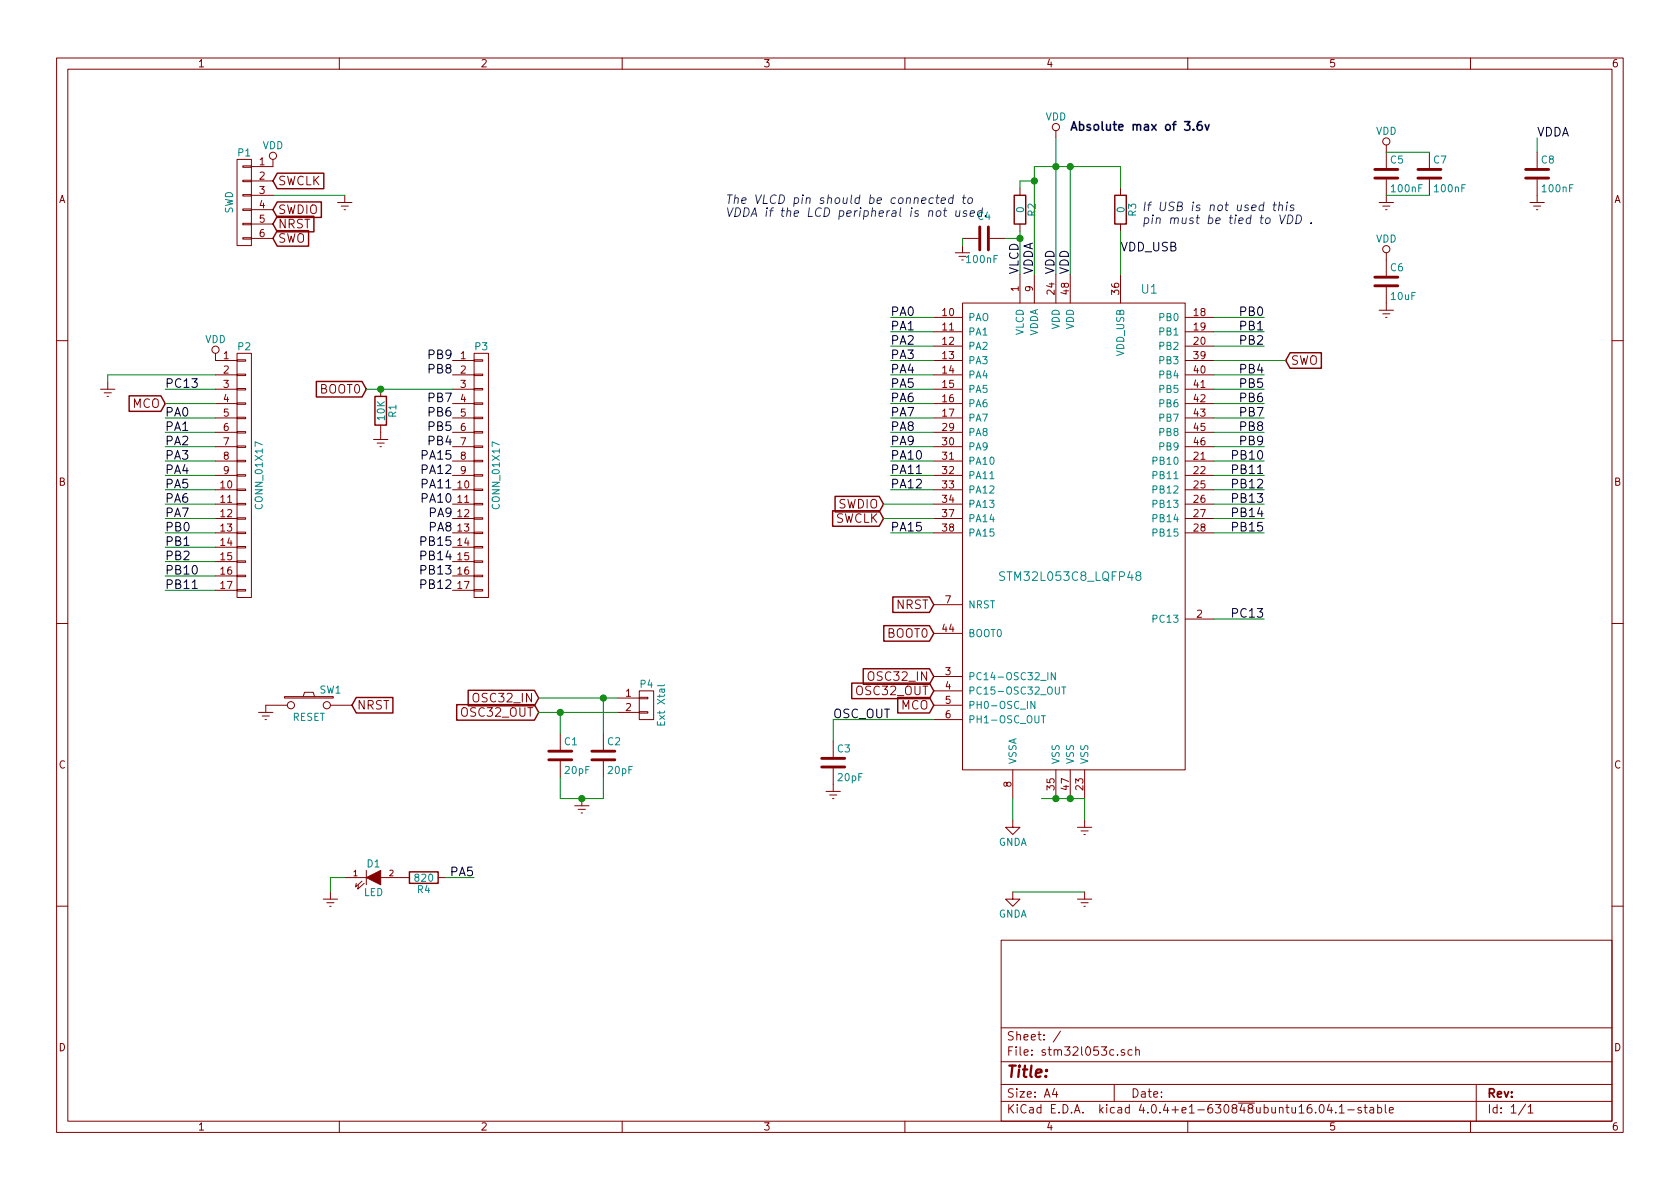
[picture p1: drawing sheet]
EESchema Schematic File Version 2
LIBS:power
LIBS:device
LIBS:transistors
LIBS:conn
LIBS:linear
LIBS:regul
LIBS:74xx
LIBS:cmos4000
LIBS:adc-dac
LIBS:memory
LIBS:xilinx
LIBS:microcontrollers
LIBS:dsp
LIBS:microchip
LIBS:analog_switches
LIBS:motorola
LIBS:texas
LIBS:intel
LIBS:audio
LIBS:interface
LIBS:digital-audio
LIBS:philips
LIBS:display
LIBS:cypress
LIBS:siliconi
LIBS:opto
LIBS:atmel
LIBS:contrib
LIBS:valves
LIBS:stm32
LIBS:stm32l053c-cache
EELAYER 25 0
EELAYER END
$Descr A4 11693 8268
encoding utf-8
Sheet 1 1
Title ""
Date ""
Rev ""
Comp ""
Comment1 ""
Comment2 ""
Comment3 ""
Comment4 ""
$EndDescr
$Comp
L Earth #PWR17
U 1 1
P 9650 1350
F 0 "#PWR17" H 9650 1100 50  0001 C CNN
F 1 "Earth" H 9650 1200 50  0001 C CNN
F 2 "" H 9650 1350 50  0000 C CNN
F 3 "" H 9650 1350 50  0000 C CNN
	1    9650 1350
	1    0    0    -1  
$EndComp
$Comp
L VDD #PWR16
U 1 1
P 9650 1050
F 0 "#PWR16" H 9650 900 50  0001 C CNN
F 1 "VDD" H 9650 1200 50  0000 C CNN
F 2 "" H 9650 1050 50  0000 C CNN
F 3 "" H 9650 1050 50  0000 C CNN
	1    9650 1050
	1    0    0    -1  
$EndComp
$Comp
L C C5
U 1 1
P 9650 1200
F 0 "C5" H 9675 1300 50  0000 L CNN
F 1 "100nF" H 9675 1100 50  0000 L CNN
F 2 "Capacitors_SMD:C_0805_HandSoldering" H 9688 1050 50  0001 C CNN
F 3 "" H 9650 1200 50  0000 C CNN
	1    9650 1200
	1    0    0    -1  
$EndComp
$Comp
L GNDA #PWR12
U 1 1
P 7050 6200
F 0 "#PWR12" H 7050 5950 50  0001 C CNN
F 1 "GNDA" H 7050 6050 50  0000 C CNN
F 2 "" H 7050 6200 50  0000 C CNN
F 3 "" H 7050 6200 50  0000 C CNN
	1    7050 6200
	1    0    0    -1  
$EndComp
$Comp
L Earth #PWR15
U 1 1
P 7550 6200
F 0 "#PWR15" H 7550 5950 50  0001 C CNN
F 1 "Earth" H 7550 6050 50  0001 C CNN
F 2 "" H 7550 6200 50  0000 C CNN
F 3 "" H 7550 6200 50  0000 C CNN
	1    7550 6200
	1    0    0    -1  
$EndComp
$Comp
L GNDA #PWR11
U 1 1
P 7050 5700
F 0 "#PWR11" H 7050 5450 50  0001 C CNN
F 1 "GNDA" H 7050 5550 50  0000 C CNN
F 2 "" H 7050 5700 50  0000 C CNN
F 3 "" H 7050 5700 50  0000 C CNN
	1    7050 5700
	1    0    0    -1  
$EndComp
$Comp
L Earth #PWR14
U 1 1
P 7550 5700
F 0 "#PWR14" H 7550 5450 50  0001 C CNN
F 1 "Earth" H 7550 5550 50  0001 C CNN
F 2 "" H 7550 5700 50  0000 C CNN
F 3 "" H 7550 5700 50  0000 C CNN
	1    7550 5700
	1    0    0    -1  
$EndComp
$Comp
L VDD #PWR13
U 1 1
P 7350 950
F 0 "#PWR13" H 7350 800 50  0001 C CNN
F 1 "VDD" H 7350 1100 50  0000 C CNN
F 2 "" H 7350 950 50  0000 C CNN
F 3 "" H 7350 950 50  0000 C CNN
	1    7350 950 
	1    0    0    -1  
$EndComp
$Comp
L C C4
U 1 1
P 6850 1650
F 0 "C4" V 7000 1600 50  0000 L CNN
F 1 "100nF" V 6700 1550 50  0000 L CNN
F 2 "Capacitors_SMD:C_0805_HandSoldering" H 6888 1500 50  0001 C CNN
F 3 "" H 6850 1650 50  0000 C CNN
	1    6850 1650
	0    -1   -1   0   
$EndComp
$Comp
L R R2
U 1 1
P 7100 1450
F 0 "R2" V 7180 1450 50  0000 C CNN
F 1 "0" V 7100 1450 50  0000 C CNN
F 2 "Resistors_SMD:R_0402" V 7030 1450 50  0001 C CNN
F 3 "" H 7100 1450 50  0000 C CNN
	1    7100 1450
	1    0    0    -1  
$EndComp
$Comp
L Earth #PWR10
U 1 1
P 6700 1700
F 0 "#PWR10" H 6700 1450 50  0001 C CNN
F 1 "Earth" H 6700 1550 50  0001 C CNN
F 2 "" H 6700 1700 50  0000 C CNN
F 3 "" H 6700 1700 50  0000 C CNN
	1    6700 1700
	1    0    0    -1  
$EndComp
Text Notes 5050 1500 0    60   Italic 0
The VLCD pin should be connected to \nVDDA if the LCD peripheral is not used.
Text Notes 7950 1550 0    60   Italic 0
If USB is not used this\npin must be tied to VDD .
$Comp
L R R3
U 1 1
P 7800 1450
F 0 "R3" V 7880 1450 50  0000 C CNN
F 1 "0" V 7800 1450 50  0000 C CNN
F 2 "Resistors_SMD:R_0402" V 7730 1450 50  0001 C CNN
F 3 "" H 7800 1450 50  0000 C CNN
	1    7800 1450
	1    0    0    -1  
$EndComp
Text Notes 7450 900  0    60   ~ 12
Absolute max of 3.6v
Text GLabel 8950 2500 2    60   Input ~ 0
SWO
Text GLabel 6150 3600 0    60   Input ~ 0
SWCLK
Text GLabel 6150 3500 0    60   Input ~ 0
SWDIO
Text GLabel 6500 4200 0    60   Input ~ 0
NRST
Text GLabel 6500 4900 0    60   Input ~ 0
MCO
$Comp
L C C3
U 1 1
P 5800 5300
F 0 "C3" H 5825 5400 50  0000 L CNN
F 1 "20pF" H 5825 5200 50  0000 L CNN
F 2 "Capacitors_SMD:C_0805_HandSoldering" H 5838 5150 50  0001 C CNN
F 3 "" H 5800 5300 50  0000 C CNN
	1    5800 5300
	1    0    0    -1  
$EndComp
$Comp
L Earth #PWR9
U 1 1
P 5800 5450
F 0 "#PWR9" H 5800 5200 50  0001 C CNN
F 1 "Earth" H 5800 5300 50  0001 C CNN
F 2 "" H 5800 5450 50  0000 C CNN
F 3 "" H 5800 5450 50  0000 C CNN
	1    5800 5450
	1    0    0    -1  
$EndComp
$Comp
L CONN_01X06 P1
U 1 1
P 1700 1400
F 0 "P1" H 1700 1750 50  0000 C CNN
F 1 "SWD" V 1800 1400 50  0000 C CNN
F 2 "Pin_Headers:Pin_Header_Straight_1x06" H 1700 1400 50  0001 C CNN
F 3 "" H 1700 1400 50  0000 C CNN
	1    1700 1400
	-1   0    0    -1  
$EndComp
$Comp
L Earth #PWR6
U 1 1
P 2400 1350
F 0 "#PWR6" H 2400 1100 50  0001 C CNN
F 1 "Earth" H 2400 1200 50  0001 C CNN
F 2 "" H 2400 1350 50  0000 C CNN
F 3 "" H 2400 1350 50  0000 C CNN
	1    2400 1350
	1    0    0    -1  
$EndComp
Text GLabel 1900 1250 2    60   Input ~ 0
SWCLK
Text GLabel 1900 1450 2    60   Input ~ 0
SWDIO
Text GLabel 1900 1550 2    60   Input ~ 0
NRST
Text GLabel 1900 1650 2    60   Input ~ 0
SWO
$Comp
L VDD #PWR4
U 1 1
P 1900 1150
F 0 "#PWR4" H 1900 1000 50  0001 C CNN
F 1 "VDD" H 1900 1300 50  0000 C CNN
F 2 "" H 1900 1150 50  0000 C CNN
F 3 "" H 1900 1150 50  0000 C CNN
	1    1900 1150
	1    0    0    -1  
$EndComp
Text GLabel 6500 4400 0    60   Input ~ 0
BOOT0
Text GLabel 6500 4700 0    60   Input ~ 0
OSC32_IN
Text GLabel 6500 4800 0    60   Input ~ 0
OSC32_OUT
$Comp
L CONN_01X02 P4
U 1 1
P 4500 4900
F 0 "P4" H 4500 5050 50  0000 C CNN
F 1 "Ext Xtal" V 4600 4900 50  0000 C CNN
F 2 "Crystals:Crystal_SMD_0603_2Pads_obsolete" H 4500 4900 50  0001 C CNN
F 3 "" H 4500 4900 50  0000 C CNN
	1    4500 4900
	1    0    0    -1  
$EndComp
Text GLabel 3750 4850 0    60   Input ~ 0
OSC32_IN
Text GLabel 3750 4950 0    60   Input ~ 0
OSC32_OUT
Text Label 1150 2900 0    60   ~ 0
PA0
Text Label 1150 3000 0    60   ~ 0
PA1
Text Label 1150 3100 0    60   ~ 0
PA2
Text Label 1150 3200 0    60   ~ 0
PA3
Text Label 1150 3300 0    60   ~ 0
PA4
Text Label 1150 3400 0    60   ~ 0
PA5
Text Label 1150 3500 0    60   ~ 0
PA6
Text Label 1150 3600 0    60   ~ 0
PA7
Text Label 3150 3700 2    60   ~ 0
PA8
Text Label 3150 3600 2    60   ~ 0
PA9
Text Label 3150 3500 2    60   ~ 0
PA10
Text Label 3150 3400 2    60   ~ 0
PA11
Text Label 3150 3300 2    60   ~ 0
PA12
Text Label 6200 3700 0    60   ~ 0
PA15
Text Label 6200 2200 0    60   ~ 0
PA0
Text Label 6200 2300 0    60   ~ 0
PA1
Text Label 6200 2400 0    60   ~ 0
PA2
Text Label 6200 2500 0    60   ~ 0
PA3
Text Label 6200 2600 0    60   ~ 0
PA4
Text Label 6200 2700 0    60   ~ 0
PA5
Text Label 6200 2800 0    60   ~ 0
PA6
Text Label 6200 2900 0    60   ~ 0
PA7
Text Label 6200 3000 0    60   ~ 0
PA8
Text Label 6200 3100 0    60   ~ 0
PA9
Text Label 6200 3200 0    60   ~ 0
PA10
Text Label 6200 3300 0    60   ~ 0
PA11
Text Label 6200 3400 0    60   ~ 0
PA12
Text Label 3150 3200 2    60   ~ 0
PA15
Text Label 8800 2200 2    60   ~ 0
PB0
Text Label 8800 2300 2    60   ~ 0
PB1
Text Label 8800 2400 2    60   ~ 0
PB2
Text Label 8800 2600 2    60   ~ 0
PB4
Text Label 8800 2700 2    60   ~ 0
PB5
Text Label 8800 2800 2    60   ~ 0
PB6
Text Label 8800 2900 2    60   ~ 0
PB7
Text Label 8800 3000 2    60   ~ 0
PB8
Text Label 8800 3100 2    60   ~ 0
PB9
Text Label 8800 3200 2    60   ~ 0
PB10
Text Label 8800 3300 2    60   ~ 0
PB11
Text Label 8800 3400 2    60   ~ 0
PB12
Text Label 8800 3500 2    60   ~ 0
PB13
Text Label 8800 3600 2    60   ~ 0
PB14
Text Label 8800 3700 2    60   ~ 0
PB15
Text Label 1150 3700 0    60   ~ 0
PB0
Text Label 1150 3800 0    60   ~ 0
PB1
Text Label 1150 3900 0    60   ~ 0
PB2
Text Label 3150 3100 2    60   ~ 0
PB4
Text Label 3150 3000 2    60   ~ 0
PB5
Text Label 3150 2900 2    60   ~ 0
PB6
Text Label 3150 2800 2    60   ~ 0
PB7
Text Label 3150 2600 2    60   ~ 0
PB8
Text Label 3150 2500 2    60   ~ 0
PB9
Text Label 1150 4000 0    60   ~ 0
PB10
Text Label 1150 4100 0    60   ~ 0
PB11
Text Label 3150 4100 2    60   ~ 0
PB12
Text Label 3150 4000 2    60   ~ 0
PB13
Text Label 3150 3900 2    60   ~ 0
PB14
Text Label 3150 3800 2    60   ~ 0
PB15
Text Label 1150 2700 0    60   ~ 0
PC13
$Comp
L VDD #PWR2
U 1 1
P 1500 2500
F 0 "#PWR2" H 1500 2350 50  0001 C CNN
F 1 "VDD" H 1500 2650 50  0000 C CNN
F 2 "" H 1500 2500 50  0000 C CNN
F 3 "" H 1500 2500 50  0000 C CNN
	1    1500 2500
	1    0    0    -1  
$EndComp
$Comp
L SW_PUSH SW1
U 1 1
P 2150 4900
F 0 "SW1" H 2300 5010 50  0000 C CNN
F 1 "RESET" H 2150 4820 50  0000 C CNN
F 2 "Buttons_Switches_ThroughHole:SW_PUSH_6mm" H 2150 4900 50  0001 C CNN
F 3 "" H 2150 4900 50  0000 C CNN
	1    2150 4900
	1    0    0    -1  
$EndComp
$Comp
L Earth #PWR3
U 1 1
P 1850 4900
F 0 "#PWR3" H 1850 4650 50  0001 C CNN
F 1 "Earth" H 1850 4750 50  0001 C CNN
F 2 "" H 1850 4900 50  0000 C CNN
F 3 "" H 1850 4900 50  0000 C CNN
	1    1850 4900
	1    0    0    -1  
$EndComp
Text GLabel 2450 4900 2    60   Input ~ 0
NRST
$Comp
L Earth #PWR19
U 1 1
P 9650 2100
F 0 "#PWR19" H 9650 1850 50  0001 C CNN
F 1 "Earth" H 9650 1950 50  0001 C CNN
F 2 "" H 9650 2100 50  0000 C CNN
F 3 "" H 9650 2100 50  0000 C CNN
	1    9650 2100
	1    0    0    -1  
$EndComp
$Comp
L VDD #PWR18
U 1 1
P 9650 1800
F 0 "#PWR18" H 9650 1650 50  0001 C CNN
F 1 "VDD" H 9650 1950 50  0000 C CNN
F 2 "" H 9650 1800 50  0000 C CNN
F 3 "" H 9650 1800 50  0000 C CNN
	1    9650 1800
	1    0    0    -1  
$EndComp
$Comp
L C C6
U 1 1
P 9650 1950
F 0 "C6" H 9675 2050 50  0000 L CNN
F 1 "10uF" H 9675 1850 50  0000 L CNN
F 2 "Capacitors_SMD:C_0805_HandSoldering" H 9688 1800 50  0001 C CNN
F 3 "" H 9650 1950 50  0000 C CNN
	1    9650 1950
	1    0    0    -1  
$EndComp
$Comp
L C C7
U 1 1
P 9950 1200
F 0 "C7" H 9975 1300 50  0000 L CNN
F 1 "100nF" H 9975 1100 50  0000 L CNN
F 2 "Capacitors_SMD:C_0805_HandSoldering" H 9988 1050 50  0001 C CNN
F 3 "" H 9950 1200 50  0000 C CNN
	1    9950 1200
	1    0    0    -1  
$EndComp
$Comp
L C C8
U 1 1
P 10700 1200
F 0 "C8" H 10725 1300 50  0000 L CNN
F 1 "100nF" H 10725 1100 50  0000 L CNN
F 2 "Capacitors_SMD:C_0805_HandSoldering" H 10738 1050 50  0001 C CNN
F 3 "" H 10700 1200 50  0000 C CNN
	1    10700 1200
	1    0    0    -1  
$EndComp
$Comp
L Earth #PWR20
U 1 1
P 10700 1350
F 0 "#PWR20" H 10700 1100 50  0001 C CNN
F 1 "Earth" H 10700 1200 50  0001 C CNN
F 2 "" H 10700 1350 50  0000 C CNN
F 3 "" H 10700 1350 50  0000 C CNN
	1    10700 1350
	1    0    0    -1  
$EndComp
Text Label 10700 950  0    60   ~ 0
VDDA
Text Label 7200 1900 1    60   ~ 0
VDDA
$Comp
L Earth #PWR1
U 1 1
P 750 2650
F 0 "#PWR1" H 750 2400 50  0001 C CNN
F 1 "Earth" H 750 2500 50  0001 C CNN
F 2 "" H 750 2650 50  0000 C CNN
F 3 "" H 750 2650 50  0000 C CNN
	1    750  2650
	1    0    0    -1  
$EndComp
Text Label 7100 1900 1    60   ~ 0
VLCD
Text Label 7350 1900 1    60   ~ 0
VDD
Text Label 7800 1750 0    60   ~ 0
VDD_USB
Text Label 7450 1900 1    60   ~ 0
VDD
Text GLabel 1150 2800 0    60   Input ~ 0
MCO
$Comp
L STM32L053C8_LQFP48 U1
U 1 1
P 7350 4000
F 0 "U1" H 8000 6000 60  0000 C CNN
F 1 "STM32L053C8_LQFP48" H 7450 4000 60  0000 C CNN
F 2 "Housings_QFP:LQFP-48_7x7mm_Pitch0.5mm" H 7150 2100 60  0001 C CNN
F 3 "" H 7150 2100 60  0000 C CNN
	1    7350 4000
	1    0    0    -1  
$EndComp
Text Label 8800 4300 2    60   ~ 0
PC13
Text GLabel 2550 2700 0    60   Input ~ 0
BOOT0
$Comp
L R R1
U 1 1
P 2650 2850
F 0 "R1" V 2730 2850 50  0000 C CNN
F 1 "10K" V 2650 2850 50  0000 C CNN
F 2 "Resistors_SMD:R_0805_HandSoldering" V 2580 2850 50  0001 C CNN
F 3 "" H 2650 2850 50  0000 C CNN
	1    2650 2850
	1    0    0    -1  
$EndComp
$Comp
L Earth #PWR7
U 1 1
P 2650 3000
F 0 "#PWR7" H 2650 2750 50  0001 C CNN
F 1 "Earth" H 2650 2850 50  0001 C CNN
F 2 "" H 2650 3000 50  0000 C CNN
F 3 "" H 2650 3000 50  0000 C CNN
	1    2650 3000
	1    0    0    -1  
$EndComp
$Comp
L CONN_01X17 P3
U 1 1
P 3350 3300
F 0 "P3" H 3350 4200 50  0000 C CNN
F 1 "CONN_01X17" V 3450 3300 50  0000 C CNN
F 2 "Pin_Headers:Pin_Header_Straight_1x17" H 3350 3300 50  0001 C CNN
F 3 "" H 3350 3300 50  0000 C CNN
	1    3350 3300
	1    0    0    -1  
$EndComp
Wire Wire Line
	7050 5550 7050 5700
Wire Wire Line
	7550 5550 7550 5700
Wire Wire Line
	7250 5550 7550 5550
Connection ~ 7450 5550
Connection ~ 7350 5550
Wire Wire Line
	7350 950  7350 1900
Wire Wire Line
	7450 1150 7450 1900
Wire Wire Line
	7200 1150 7200 1900
Wire Wire Line
	7200 1150 7800 1150
Connection ~ 7350 1150
Wire Wire Line
	7100 1300 7100 1250
Wire Wire Line
	7100 1250 7200 1250
Connection ~ 7200 1250
Wire Wire Line
	6700 1700 6700 1650
Wire Wire Line
	7100 1600 7100 1900
Connection ~ 7100 1650
Wire Wire Line
	7800 1900 7800 1600
Wire Wire Line
	7800 1150 7800 1300
Wire Wire Line
	6500 3500 6150 3500
Wire Wire Line
	6150 3600 6500 3600
Wire Wire Line
	2400 1350 1900 1350
Wire Wire Line
	7550 6200 7050 6200
Wire Wire Line
	6500 3700 6200 3700
Wire Wire Line
	6200 3400 6500 3400
Wire Wire Line
	6200 3300 6500 3300
Wire Wire Line
	6200 3200 6500 3200
Wire Wire Line
	6200 3100 6500 3100
Wire Wire Line
	6200 3000 6500 3000
Wire Wire Line
	6200 2900 6500 2900
Wire Wire Line
	6200 2800 6500 2800
Wire Wire Line
	6500 2700 6200 2700
Wire Wire Line
	6200 2600 6500 2600
Wire Wire Line
	6200 2500 6500 2500
Wire Wire Line
	6200 2400 6500 2400
Wire Wire Line
	6200 2300 6500 2300
Wire Wire Line
	6200 2200 6500 2200
Wire Wire Line
	8450 2200 8800 2200
Wire Wire Line
	8450 2300 8800 2300
Wire Wire Line
	8450 2400 8800 2400
Wire Wire Line
	8450 2500 8950 2500
Wire Wire Line
	8450 2600 8800 2600
Wire Wire Line
	8450 2700 8800 2700
Wire Wire Line
	8450 2800 8800 2800
Wire Wire Line
	8450 2900 8800 2900
Wire Wire Line
	8800 3000 8450 3000
Wire Wire Line
	8450 3100 8800 3100
Wire Wire Line
	8450 3200 8800 3200
Wire Wire Line
	8450 3300 8800 3300
Wire Wire Line
	8450 3400 8800 3400
Wire Wire Line
	8450 3500 8800 3500
Wire Wire Line
	8450 3600 8800 3600
Wire Wire Line
	8450 3700 8800 3700
Wire Wire Line
	10700 950  10700 1050
Wire Wire Line
	750  2600 1500 2600
Wire Wire Line
	1150 2700 1500 2700
Wire Wire Line
	1150 2900 1500 2900
Wire Wire Line
	1500 3000 1150 3000
Wire Wire Line
	1150 3100 1500 3100
Wire Wire Line
	1500 3200 1150 3200
Wire Wire Line
	1150 3300 1500 3300
Wire Wire Line
	1500 3400 1150 3400
Wire Wire Line
	1150 3500 1500 3500
Wire Wire Line
	1150 3600 1500 3600
Wire Wire Line
	1150 3700 1500 3700
Wire Wire Line
	1500 3800 1150 3800
Wire Wire Line
	1150 4000 1500 4000
Wire Wire Line
	1150 4100 1500 4100
Wire Wire Line
	1150 3900 1500 3900
Wire Wire Line
	7000 1650 7100 1650
Connection ~ 7450 1150
Wire Wire Line
	8800 4300 8450 4300
Wire Wire Line
	9950 1050 9650 1050
Wire Wire Line
	9950 1350 9650 1350
Wire Wire Line
	2550 2700 3150 2700
Connection ~ 2650 2700
Wire Wire Line
	750  2600 750  2650
$Comp
L CONN_01X17 P2
U 1 1
P 1700 3300
F 0 "P2" H 1700 4200 50  0000 C CNN
F 1 "CONN_01X17" V 1800 3300 50  0000 C CNN
F 2 "Pin_Headers:Pin_Header_Straight_1x17" H 1700 3300 50  0001 C CNN
F 3 "" H 1700 3300 50  0000 C CNN
	1    1700 3300
	1    0    0    -1  
$EndComp
Wire Wire Line
	1500 2800 1150 2800
$Comp
L C C2
U 1 1
P 4200 5250
F 0 "C2" H 4225 5350 50  0000 L CNN
F 1 "20pF" H 4225 5150 50  0000 L CNN
F 2 "Capacitors_SMD:C_0805_HandSoldering" H 4238 5100 50  0001 C CNN
F 3 "" H 4200 5250 50  0000 C CNN
	1    4200 5250
	1    0    0    -1  
$EndComp
$Comp
L C C1
U 1 1
P 3900 5250
F 0 "C1" H 3925 5350 50  0000 L CNN
F 1 "20pF" H 3925 5150 50  0000 L CNN
F 2 "Capacitors_SMD:C_0805_HandSoldering" H 3938 5100 50  0001 C CNN
F 3 "" H 3900 5250 50  0000 C CNN
	1    3900 5250
	1    0    0    -1  
$EndComp
Wire Wire Line
	4300 4850 3750 4850
Wire Wire Line
	4300 4950 3750 4950
Wire Wire Line
	3900 5100 3900 4950
Connection ~ 3900 4950
Wire Wire Line
	4200 5100 4200 4850
Connection ~ 4200 4850
$Comp
L Earth #PWR8
U 1 1
P 4050 5550
F 0 "#PWR8" H 4050 5300 50  0001 C CNN
F 1 "Earth" H 4050 5400 50  0001 C CNN
F 2 "" H 4050 5550 50  0000 C CNN
F 3 "" H 4050 5550 50  0000 C CNN
	1    4050 5550
	1    0    0    -1  
$EndComp
Wire Wire Line
	3900 5550 4200 5550
Wire Wire Line
	4200 5550 4200 5400
Wire Wire Line
	3900 5400 3900 5550
Connection ~ 4050 5550
Wire Wire Line
	6500 5000 5800 5000
Wire Wire Line
	5800 5000 5800 5150
Text Label 5800 5000 0    60   ~ 0
OSC_OUT
$Comp
L LED D1
U 1 1
P 2600 6100
F 0 "D1" H 2600 6200 50  0000 C CNN
F 1 "LED" H 2600 6000 50  0000 C CNN
F 2 "LEDs:LED_0805" H 2600 6100 50  0001 C CNN
F 3 "" H 2600 6100 50  0000 C CNN
	1    2600 6100
	1    0    0    -1  
$EndComp
$Comp
L R R4
U 1 1
P 2950 6100
F 0 "R4" V 3030 6100 50  0000 C CNN
F 1 "820" V 2950 6100 50  0000 C CNN
F 2 "Resistors_SMD:R_0805_HandSoldering" V 2880 6100 50  0001 C CNN
F 3 "" H 2950 6100 50  0000 C CNN
	1    2950 6100
	0    1    1    0   
$EndComp
$Comp
L Earth #PWR5
U 1 1
P 2300 6200
F 0 "#PWR5" H 2300 5950 50  0001 C CNN
F 1 "Earth" H 2300 6050 50  0001 C CNN
F 2 "" H 2300 6200 50  0000 C CNN
F 3 "" H 2300 6200 50  0000 C CNN
	1    2300 6200
	1    0    0    -1  
$EndComp
Wire Wire Line
	2300 6200 2300 6100
Wire Wire Line
	2300 6100 2400 6100
Text Label 3300 6100 2    60   ~ 0
PA5
Wire Wire Line
	3300 6100 3100 6100
$EndSCHEMATC
